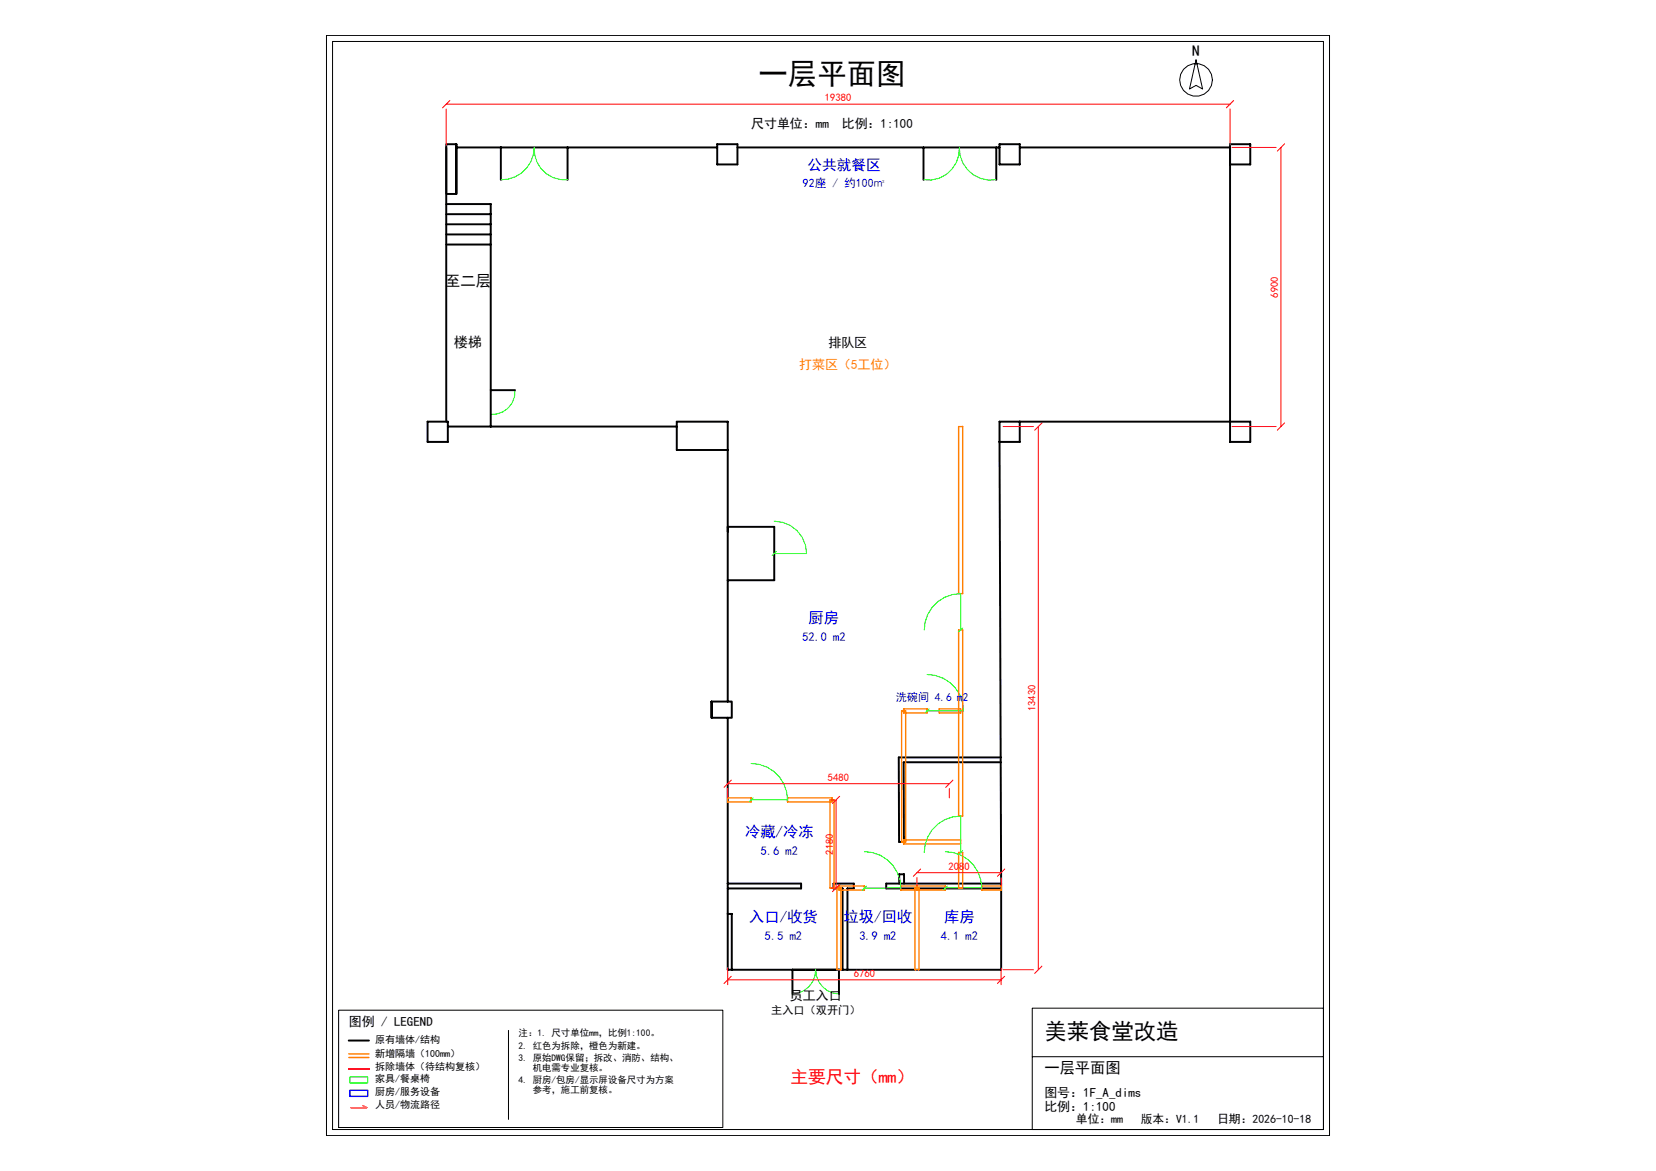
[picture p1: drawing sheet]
<svg xmlns="http://www.w3.org/2000/svg" width="297mm" height="210mm" viewBox="0 0 297 210" stroke-linecap="round" stroke-linejoin="round" font-family="sans-serif">
<!-- layer: A-WALL-EXIST -->
<g fill="none" stroke="#000" stroke-width=".35">
<path d="M80 25.9h1.8v8.9h-1.8zM80 26.4v49.2M80 36.6h8v39.9M80 38.4h8M81.8 25.9v8.9M81.8 26.4h46.8M89.8 26.4v5.8M101.8 26.4v5.8M128.6 25.9h3.7v3.6h-3.7zM132.3 26.4h47M165.6 26.4v5.8M178.7 26.4v5.8"/>
<path d="M179.3 25.9h3.6v3.6h-3.6zM182.9 26.4h37.7M220.6 29.5h3.6v-3.6h-3.6v53.3h3.6v-3.6h-44.9v3.6M80 40.2h8M80 42h8M80 43.9h8M76.7 75.6h3.6v3.6h-3.6zM80.3 76.5h41.1M88 70h4.4M179.3 79.2l.3 79.3M182.9 75.6v3.6h-3.6M130.5 80.7h-9.1v-5.1h9.1v50.2"/>
<path d="M130.5 94.5h8.4v9.6h-8.4M127.6 125.8h3.6v2.9h-3.6zM127.6 125.8v2.9M130.5 128.7v45.2h49.1v-15.4M179.6 135.8h-18.4v15.2h.9v-14.3h17.5M130.5 158.5h13.2v.8h-13.2M161.3 158.5v-1.7h.8v1.7M179.6 158.5h-20.7v.8h20.7M130.5 163.9h.7v10M142.1 173.9v4.4M150.5 173.9v4.4M151.1 173.9v-14.6h-1.6v-.8h3.6v.8h-1.1v14.6"/>
<path d="M62.5 186.6h3.7"/>
</g>
<!-- layer: A-DOOR -->
<g fill="none" stroke="#0f0" stroke-width=".18">
<path d="M89.8 32.2a5.9 5.9 0 0 0 6-5.8 5.5 5.5 0 0 0 6 5.8M165.6 32.2a5.6 5.6 0 0 0 6.4-5.8 5.7 5.7 0 0 0 6.7 5.8M92.4 70a4.1 4.1 0 0 1-4.4 4.3M138.9 93.5a5.8 5.8 0 0 1 5.8 5.8h-5.8M139.2 98.9l-.7 .7M165.8 113a6.5 6.5 0 0 1 6.5-6.5v6.5M172.7 112.6l-.8 .7M134.7 136.9a6.5 6.5 0 0 1 6.5 6.5h-6.5M166.3 121a6.5 6.5 0 0 1 6.5 6.5h-6.5M166.6 127.1l-.7 .7M135.1 143.1l-.7 .7M155 152.7a6.5 6.5 0 0 1 6.6 6.6h-6.6"/>
<path d="M155.4 158.9l-.7 .7M165.8 152.9a6.5 6.5 0 0 1 6.5-6.6v6.6M169.5 152.7a6.5 6.5 0 0 1 6.6 6.6h-6.6M169.9 158.9l-.7 .7M172.7 152.5l-.8 .7M142.1 178.3a4.3 4.3 0 0 0 4.2-4.4 4.3 4.3 0 0 0 4.2 4.4"/>
</g>
<!-- layer: A-WALL-NEW -->
<g fill="none" stroke="#ff7f00" stroke-width=".25">
<path d="M171.9 76.5h.8v30h-.8zM171.9 113h.8v33.3h-.8zM161.7 127.5h.7v23.5h-.7zM162.1 127.1h4.2v.7h-4.2zM168.4 127.1h3.9v.7h-3.9zM130.5 143.1h4.2v.7h-4.2zM141.2 143.1h8v.7h-8zM148.9 143.4h.7v15.9h-.7zM150.1 159.3h.7v14.6h-.7zM150.5 158.9h4.5v.7h-4.5zM161.6 158.9h7.9v.7h-7.9zM162.1 150.6h10.2v.8h-10.2z"/>
<path d="M164.1 159.3h.7v14.6h-.7zM164.5 158.9v.7M171.9 152.9h.8v6.4h-.8zM176.1 158.9h3.4v.7h-3.4zM62.5 189h3.7M62.5 189.7h3.7"/>
</g>
<!-- layer: A-TITLE -->
<g fill="none" stroke="#000" stroke-width=".18">
<path d="M58.6 6.3h179.8v197.4h-179.8zM59.6 7.4h177.8v195.2h-177.8zM214.5 10.7l1.2 5.3-1.2-.7-1.2 .7zM60.7 181.2h68.9v21h-68.9zM91.2 184.8v15.9M185.1 180.8h52.3v21.8h-52.3zM185.1 189.5h52.3"/>
<circle cx="214.5" cy="14.3" r="2.94"/>
</g>
<!-- layer: A-DIM -->
<g fill="none" stroke="#f00" stroke-width=".18">
<path d="M80 19.6v6.5M80 18.7h140.6M80.7 18l-1.3 1.3M220.6 19.6v6.5M221.3 18l-1.4 1.3M221 26.4h7.9M229.7 26.4v50.1M230.4 25.8l-1.3 1.3M179.9 76.5h5.4M186.2 76.5v97.4M186.9 75.8l-1.3 1.3M221 76.5h7.9"/>
<path d="M230.4 75.8l-1.3 1.3M131.2 139.9l-1.3 1.3M170.9 139.9l-1.3 1.3M130.5 141.4v1.7M130.5 140.5h39.8M149.1 159.3h.5M149.1 143.4h.5M150 143.4v15.9M150.6 158.6l-1.3 1.3M150.6 142.8l-1.3 1.3M164.5 157.4v1.5M164.5 156.5h15"/>
<path d="M165.1 155.8l-1.3 1.4M170.3 141.4v1.7M179.5 157.4v1.5M180.2 155.8l-1.3 1.4M130.5 173.5v3.1M130.5 175.7h49M131.2 175.1l-1.3 1.3M179.5 173.5v3.1M179.9 173.9h5.4M180.2 175.1l-1.3 1.3M186.9 173.3l-1.3 1.3"/>
</g>
<!-- layer: A-WALL-DEMO -->
<path d="M62.5 191.7h3.7" fill="none" stroke="#f00" stroke-width=".25"/>
<!-- layer: A-FURN -->
<path d="M62.8 193.1h3.2v1.1h-3.2z" fill="none" stroke="#0f0" stroke-width=".18"/>
<!-- layer: A-KITCHEN -->
<path d="M62.8 195.5h3.2v1.1h-3.2z" fill="none" stroke="#00f" stroke-width=".25"/>
<!-- layer: A-PATH -->
<path d="M65.1 198.3h.1M65.1 198.3l.7 .3h-2.9" fill="none" stroke="#f0f" stroke-width=".18"/>
<text font-size="5.3" x="136" y="15.1">一层平面图</text>
<text font-size="4" x="187.3" y="186.2">美莱食堂改造</text>
<text font-size="3.2" fill="#f00" x="141.8" y="194.2">主要尺寸（mm）</text>
<g font-size="2.7">
<text x="213.8" y="10.1">N</text>
<text x="79.8" y="51.3">至二层</text>
<text x="187.3" y="192.4">一层平面图</text>
</g>
<g font-size="2.7" fill="#00f">
<text x="145" y="111.7">厨房</text>
<text x="133.6" y="150.1">冷藏/冷冻</text>
<text x="134.3" y="165.4">入口/收货</text>
<text x="151.3" y="165.4">垃圾/回收</text>
<text x="169.3" y="165.4">库房</text>
</g>
<text font-size="2.6" fill="#00f" x="144.8" y="30.5">公共就餐区</text>
<text font-size="2.5" x="81.4" y="62.2">楼梯</text>
<g font-size="2.3">
<text x="134.7" y="23">尺寸单位：mm</text>
<text x="151" y="23">比例：1:100</text>
<text x="148.6" y="62.2">排队区</text>
<text x="141.7" y="179.4">员工入口</text>
<text x="62.5" y="183.9">图例 / LEGEND</text>
<text x="187.3" y="196.8">图号：1F_A_dims</text>
<text x="187.3" y="199.3">比例：1:100</text>
</g>
<text font-size="2.3" fill="#ff7f00" x="143.3" y="66.2">打菜区（5工位）</text>
<g font-size="2.2" fill="#00f">
<text x="143.9" y="114.9">52.0 m2</text>
<text x="136.5" y="153.3">5.6 m2</text>
<text x="137.2" y="168.5">5.5 m2</text>
<text x="154.1" y="168.5">3.9 m2</text>
<text x="168.8" y="168.5">4.1 m2</text>
</g>
<text font-size="2.1" fill="#00f" x="144" y="33.6">92座 / 约100㎡</text>
<g font-size="2.1">
<text x="193" y="201.5">单位：mm</text>
<text x="204.6" y="201.5">版本：V1.1</text>
<text x="218.3" y="201.5">日期：2026-10-18</text>
</g>
<g font-size="2" fill="#00f">
<text x="160.7" y="125.7">洗碗间 4.6 m</text>
<text x="172.7" y="125.7">2</text>
</g>
<text font-size="2" x="138.3" y="181.9">主入口（双开门）</text>
<g font-size="1.9" fill="#f00">
<text x="147.9" y="18.2">19380</text>
<text x="229.2" y="53.4" transform="rotate(-90 229.2 53.4)">6900</text>
<text x="185.7" y="127.6" transform="rotate(-90 185.7 127.6)">13430</text>
<text x="148.5" y="140">5480</text>
<text x="149.4" y="153.3" transform="rotate(-90 149.4 153.3)">2180</text>
<text x="170.1" y="156">20</text>
<text x="172" y="156">8</text>
<text x="173" y="156">0</text>
<text x="153.1" y="175.2">6760</text>
</g>
<g font-size="1.8">
<text x="67.3" y="187.1">原有墙体/结构</text>
<text x="67.3" y="189.5">新增隔墙（100mm）</text>
<text x="67.3" y="192">拆除墙体（待结构复核）</text>
<text x="67.3" y="194">家具/餐桌椅</text>
<text x="67.3" y="196.4">厨房/服务设备</text>
<text x="67.3" y="198.8">人员/物流路径</text>
</g>
<g font-size="1.7">
<text x="93" y="185.9">注：1. 尺寸单位mm，比例1:100。</text>
<text x="93" y="188.1">2. 红色为拆除，橙色为新建。</text>
<text x="93" y="190.2">3. 原始DWG保留；拆改、消防、结构、</text>
<text x="93" y="194.2">4. 厨房/包房/显示屏设备尺寸为方案</text>
<text x="95.5" y="192">机电需专业复核。</text>
<text x="95.5" y="196">参考，施工前复核。</text>
</g>
</svg>
